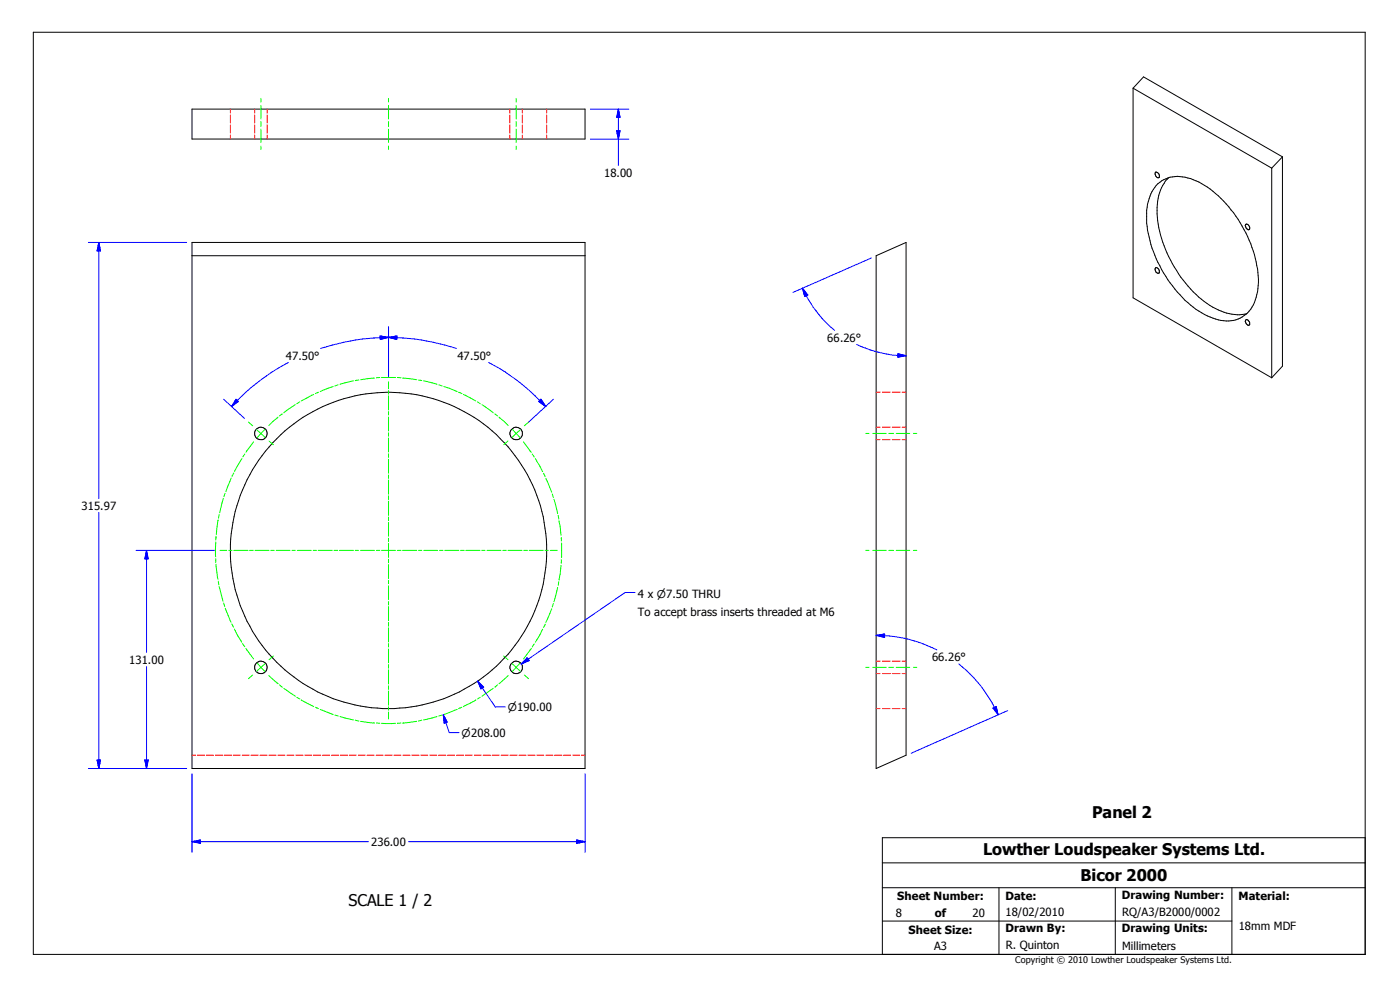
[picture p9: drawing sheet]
<svg xmlns="http://www.w3.org/2000/svg" width="420mm" height="297mm" viewBox="0 0 420 297" stroke-linecap="round" stroke-linejoin="round" font-family="sans-serif">
<g fill="none" stroke="#000" stroke-width=".3">
<path d="M10 9.7h399.4v276.3h-399.4zM57.6 32.7h117.8v9h-117.8zM339.8 26.4l3.1-3.4 41.7 24M339.8 26.4l41.5 24M339.8 26.4v62.9l41.5 23.9M346.5 51.6l1 .5 .1 1a.98 .98 0 0 1-1-.3 .98 .98 0 0 1-.1-1.1zM346.7 55.6a9.3 9.3 0 0 1 6.4-2.8 19.3 19.3 0 0 1 12.2 5.9 37.5 37.5 0 0 1 12.1 26 12.4 12.4 0 0 1-3.8 9.5 9.6 9.6 0 0 1-9.9 1.1 29.2 29.2 0 0 1-14.1-12.5 37.4 37.4 0 0 1-5.8-15.9 19.1 19.1 0 0 1 1-8.1l.6-1.4zM350.4 53.3a13.3 13.3 0 0 0-3.4 10.8 37.4 37.4 0 0 0 16.6 27.9 13.7 13.7 0 0 0 10.3 2M381.3 50.4v62.8M384.6 47l-3.3 3.4M384.6 47v62.7l-3.3 3.5M57.6 72.7h117.8v157.6h-117.8z"/>
<path d="M57.6 76.6h117.8M262.7 76.6l9-3.9v153.6l-9 4zM373.5 67.2a.99 .99 0 0 1 1.1 .5 .99 .99 0 0 1-.1 1.1 1.17 1.17 0 0 1-1-1.6zM346.5 80.4l.3-.2 .7 .5 .1 1a.94 .94 0 0 1-1-.2 .94 .94 0 0 1-.1-1.1zM373.7 95.8a1.26 1.26 0 0 1 .9 1.6 .99 .99 0 0 1-1-.5 .99 .99 0 0 1 .1-1.1zM264.6 258.6h144.8M409.4 251.1h-144.8v34.9M264.6 276h104.8M264.6 266h144.8M299.6 266v20M334.4 266v20M369.4 266v20"/>
<circle cx="78.2" cy="129.9" r="1.89"/>
<circle cx="154.8" cy="129.9" r="1.91"/>
<circle cx="116.5" cy="165" r="47.4"/>
<circle cx="78.2" cy="200" r="1.87"/>
<circle cx="154.8" cy="200" r="1.9"/>
</g>
<g fill="none" stroke="#f00" stroke-width=".3">
<path d="M69.1 32.7v1.2M69.1 34.5v2.3M69.1 37.4v2.5M76.4 32.7v1.2M76.4 34.5v2.3M76.4 37.4v2.5M80.1 32.7v1.2M80.1 34.5v2.3M80.1 37.4v2.5M152.9 32.7v1.2M152.9 34.5v2.3M152.9 37.4v2.5"/>
<path d="M156.6 32.7v1.2M156.6 34.5v2.3M156.6 37.4v2.5M163.9 32.7v1.2M163.9 34.5v2.3M163.9 37.4v2.5M69.1 40.5v1.2M76.4 40.5v1.2M80.1 40.5v1.2M152.9 40.5v1.2M156.6 40.5v1.2M163.9 40.5v1.2"/>
<path d="M262.7 117.5h1.2M264.6 117.5h2.4M267.5 117.5h2.4M270.5 117.5h1.2M262.7 131.8h1.2M262.7 128h1.2M264.6 131.8h2.4M264.6 128h2.4M267.5 131.8h2.4M267.5 128h2.4M270.5 131.8h1.2M270.5 128h1.2"/>
<path d="M262.7 198.1h1.2M264.6 198.1h2.4M267.5 198.1h2.4M270.5 198.1h1.2M262.7 201.9h1.2M262.7 212.4h1.2M264.6 201.9h2.4M264.6 212.4h2.4M267.5 201.9h2.4M267.5 212.4h2.4M270.5 201.9h1.2M270.5 212.4h1.2"/>
<path d="M57.6 226.3h1.1M59.2 226.3h2.2M61.9 226.3h2.1M64.6 226.3h2.1M67.2 226.3h2.2M69.9 226.3h2.2M72.6 226.3h2.2M75.3 226.3h2.2M78 226.3h2.1M80.6 226.3h2.2M83.3 226.3h2.1M86 226.3h2.1"/>
<path d="M88.6 226.3h2.2M91.4 226.3h2.1M94 226.3h2.2M96.7 226.3h2.1M99.4 226.3h2.1M102 226.3h2.2M104.7 226.3h2.1M107.4 226.3h2.2M110.1 226.3h2.1M112.8 226.3h2.1M115.4 226.3h2.2M118.1 226.3h2.1"/>
<path d="M120.8 226.3h2.1M123.4 226.3h2.2M126.2 226.3h2.1M128.9 226.3h2.1M131.5 226.3h2.2M134.2 226.3h2.1M136.9 226.3h2.1M139.5 226.3h2.1M142.2 226.3h2.2M144.9 226.3h2.2M147.6 226.3h2.1M150.3 226.3h2.1"/>
<path d="M152.9 226.3h2.2M155.6 226.3h2.1M158.2 226.3h2.2M161 226.3h2.1M163.7 226.3h2.1M166.3 226.3h2.2M169 226.3h2.1M171.7 226.3h2.1M174.3 226.3h1.1"/>
</g>
<g fill="none" stroke="#0f0" stroke-width=".3">
<path d="M78.2 29.5v1.1M78.2 31.6v4.1M78.2 36.4v1.5M78.2 38.7v4M116.5 29.5v1.1M116.5 31.6v4.1M116.5 36.4v1.5M116.5 38.7v4M154.8 29.5v1.1M154.8 31.6v4.1M154.8 36.4v1.5M154.8 38.7v4"/>
<path d="M78.2 43.8v1M116.5 43.8v1M154.8 43.8v1M94.1 118.2l-3.8 2M95.5 117.5l-.9 .5M99.9 115.8l-3.9 1.6M101.4 115.3l-1 .4M106 114.1l-4.1 1.1M107.6 113.9l-1.1 .2M112.3 113.3l-4.2 .5M113.9 113.1l-1 .1M114.4 113.1h4.2"/>
<path d="M116.5 114.4v2.1M116.5 117v1.1M116.5 118.6v4.3M119.1 113.1l1.1 .1M120.7 113.3l4.3 .5M125.5 113.9l1 .2M127 114.1l4.1 1.1M131.6 115.3l1 .4M133.1 115.8l4 1.6M137.5 117.5l1 .5M138.9 118.2l3.8 2M72.6 137.4l-2.2 3.8"/>
<path d="M73.4 136.1l-.6 .8M74.5 126.5l1.3 1.1M76 132.4l-2.3 3.2M77 128.8l1.2 1.1M78.2 129.9l1.3 1.2M78.2 129.9l-1.1 1.3M79.4 128.7l-1.2 1.2M80.7 132.2l1.3 1.1M83.4 125l-2.8 2.5M84.7 124.1l-.9 .5M88.6 121.3l-3.5 2.4M89.9 120.4l-.9 .6"/>
<path d="M116.5 123.4v1M116.5 125v4.1M116.5 129.7v1M116.5 131.2v4.3M116.5 136v1.1M116.5 137.6v4.2M143.2 120.4l.8 .6M144.5 121.3l3.4 2.4M148.4 124.1l.8 .5M149.6 125l2.8 2.5M152.3 132.2l-1.3 1.1M153.7 128.7l1.1 1.2"/>
<path d="M154.8 129.9l-1.2 1.2M154.8 129.9l1.2 1.3M156 128.8l-1.2 1.1M157 132.4l2.3 3.2M158.5 126.5l-1.3 1.1M159.6 136.1l.6 .9M160.5 137.4l2.2 3.9M259.6 129.9h1M261.7 129.9h4.1M266.5 129.9h1.5M268.7 129.9h4.1M273.9 129.9h1"/>
<path d="M65.4 155.8l-.5 4.4M65.7 154.2l-.2 1.1M67 149.4l-1.1 4.3M67.5 147.8l-.4 1.1M69.3 143.3l-1.6 4M70.1 141.7l-.5 1.1M116.5 142.3v1.1M116.5 143.9v4.2M116.5 148.6v1.1M116.5 150.2v4.2M116.5 155v1.1M116.5 156.6v4.1"/>
<path d="M163 141.8l.5 1M163.7 143.4l1.7 4.1M165.6 148l.3 1.1M166.1 149.6l1.1 4.3M167.4 154.4l.2 1.1M167.6 156.1l.6 4.4M64.7 162.4v4.5M64.7 167.4v1.2M64.8 160.7l-.1 1.1M64.8 169.1l.6 4.5M65.4 174.2l.2 1.1M65.7 175.8l1.2 4.4"/>
<path d="M66 164.9h2M68.6 164.9h1M70.1 164.9h4.2M74.8 164.9h1.1M76.5 164.9h4.2M81.2 164.9h1M82.8 164.9h4.2M87.5 164.9h1.1M89.2 164.9h4.1M93.9 164.9h1M95.4 164.9h4.3M100.2 164.9h1.1"/>
<path d="M101.8 164.9h4.2M106.5 164.9h1M108.1 164.9h4.2M112.9 164.9h1M114.4 164.9h4.2M116.5 161.3v1M116.5 162.8v4.3M116.5 167.6v1.1M116.5 169.2v4.2M116.5 173.9v1M116.5 175.5v4.2M119.1 164.9h1.1"/>
<path d="M120.7 164.9h4.3M125.5 164.9h1M127.1 164.9h4.1M131.8 164.9h1M133.3 164.9h4.3M138.1 164.9h1.1M139.7 164.9h4.2M144.4 164.9h1.1M146 164.9h4.2M150.8 164.9h1M152.3 164.9h4.2M157.1 164.9h1.1"/>
<path d="M158.7 164.9h4.2M163.4 164.9h1M165 164.9h2.1M167.2 176l-1.1 4.4M167.6 174.3l-.2 1.1M168.2 169.4l-.6 4.4M168.3 161.1v1.1M168.3 167.7v1.1M168.4 162.7v4.4M259.6 164.9h1M261.7 164.9h4.1M266.5 164.9h1.5"/>
<path d="M268.7 164.9h4.1M273.9 164.9h1M67.1 180.7l.3 1.1M67.6 182.3l1.7 4.2M69.5 187l.5 1M70.3 188.5l2.2 4M72.7 192.9l.7 .9M73.7 194.3l2.3 3.2M77.1 198.7l1.1 1.3M78.2 200l-1.2 1.2M78.2 200l1.2 1.2M79.5 198.9l-1.3 1.1"/>
<path d="M82 196.6l-1.3 1.1M116.5 180.3v1M116.5 181.8v4.2M116.5 186.5v1.1M116.5 188.1v4.3M116.5 192.9v1M116.5 194.5v4.1M116.5 199.2v1.1M151 196.6l1.3 1.1M153.6 198.9l2.4 2.3M156 198.7l-2.3 2.5M159.3 194.3l-2.3 3.2"/>
<path d="M160.2 193l-.6 .9M162.7 188.6l-2.2 3.9M163.5 187l-.5 1.1M165.4 182.5l-1.7 4M165.9 180.9l-.3 1M259.6 200h1M261.7 200h4.1M266.5 200h1.5M268.7 200h4.1M273.9 200h1M75.8 202.3l-1.3 1.1M80.6 202.5l2.8 2.4"/>
<path d="M83.8 205.2l.9 .7M85.1 206.3l3.5 2.3M89 209l.9 .5M90.3 209.7l3.8 2.1M94.6 211.9l.9 .5M96 212.6l3.9 1.5M100.4 214.3l1 .3M101.9 214.7l4.1 1M106.5 215.8l1.1 .3M108.1 216.2l4.2 .5M112.9 216.7l1 .1M114.4 216.8h4.2"/>
<path d="M116.5 200.8v4.2M116.5 205.5v1.1M116.5 207.1v4.2M116.5 211.9v1M116.5 213.4v2.1M120.2 216.7l-1.1 .1M125 216.2l-4.3 .5M126.5 215.8l-1 .3M131.1 214.7l-4.1 1M132.6 214.3l-1 .3M137.1 212.6l-4 1.5M138.5 211.9l-1 .5"/>
<path d="M142.7 209.7l-3.8 2.1M144 209l-.8 .5M147.9 206.3l-3.4 2.3M149.2 205.2l-.8 .7M152.4 202.5l-2.8 2.4M157.2 202.3l1.3 1.1"/>
</g>
<g fill="none" stroke="#00f" stroke-width=".3">
<path d="M177 32.7h11.6M184.9 39.2h1l-.5 2.5zM185.4 32.7v16.9M185.4 32.7l.5 2.5h-1zM177 41.7h11.6M26.5 72.7h29.5M29.6 72.7v76.7M29.6 72.7l.5 2.5h-1zM261.3 77.3l-23.6 10.3M116.5 98v14.8M240.6 86.4a35.2 35.2 0 0 0 9.7 12.6M240.6 86.4l1.6 2-.9 .4z"/>
<path d="M67.1 119.6l6.2 5.8M70.8 119.6l.7 .7-2.1 1.5zM86.4 108.6a62.7 62.7 0 0 0-17 13.2M114 100.7l2.5 .4-2.5 .6zM116.5 101.1a65.6 65.6 0 0 0-20.3 3.3M116.5 101.1a65.2 65.2 0 0 1 20.3 3.3M116.5 101.1l2.5-.4v1zM146.6 108.6a61.2 61.2 0 0 1 17.1 13.2M165.9 119.6l-7.4 6.9M256.9 103.2a35.4 35.4 0 0 0 14.8 3.4M269.2 106l2.5 .6-2.5 .4zM161.5 120.3l.7-.7 1.5 2.2z"/>
<path d="M29.6 153.6v76.7M40.8 164.9h23.5M43.9 164.9v30.6M43.9 164.9l.5 2.6h-1zM190.4 177.6h-2.9l-31.2 21.4M43.9 199.7v30.6M158.1 197.1l.6 .9-2.4 1zM158.4 197.5l-2.1 1.5M262.7 190.4a39 39 0 0 1 18.2 4.3M262.7 190.4l2.6-.4v1zM287.5 199a39.9 39.9 0 0 1 11.8 15.2M132.9 214.2l.8 2.4"/>
<path d="M132.9 214.2l1.2 2.2-.9 .4zM132.9 214.2l1.8 5.4h3M143.3 204.1l1.3 2.1M143.3 204.1l1.7 1.8-.8 .5zM143.3 204.1l5.2 7.8h3.1M297.8 212.2l.9-.4 .6 2.4zM302.2 213l-29 12.7M26.5 230.3h29.5M29.1 227.8h1l-.5 2.5zM43.4 227.8h1l-.5 2.5zM57.6 231.9v23.6M175.4 231.9v23.6"/>
<path d="M57.6 252.2h52.9M57.6 252.2l2.5-.5v1zM122.5 252.2h52.9M172.9 251.7l2.5 .5-2.5 .5z"/>
</g>
<g fill="#00f" stroke="#00f" stroke-width=".3">
<path d="M29.6 72.7l.5 2.5h-1z" fill-rule="evenodd"/>
<path d="M29.1 227.8h1l-.5 2.5z" fill-rule="evenodd"/>
<path d="M57.6 252.2l2.5-.5v1z" fill-rule="evenodd"/>
<path d="M172.9 251.7l2.5 .5-2.5 .5z" fill-rule="evenodd"/>
<path d="M43.4 227.8h1l-.5 2.5z" fill-rule="evenodd"/>
<path d="M43.9 164.9l.5 2.6h-1z" fill-rule="evenodd"/>
<path d="M70.8 119.6l.7 .7-2.1 1.5z" fill-rule="evenodd"/>
<path d="M114 100.7l2.5 .4-2.5 .6z" fill-rule="evenodd"/>
<path d="M116.5 101.1l2.5-.4v1z" fill-rule="evenodd"/>
<path d="M162.2 119.6l1.5 2.2-2.2-1.5z" fill-rule="evenodd"/>
<path d="M132.9 214.2l1.2 2.2-.9 .4z" fill-rule="evenodd"/>
<path d="M143.3 204.1l1.7 1.8-.8 .5z" fill-rule="evenodd"/>
<path d="M184.9 39.2h1l-.5 2.5z" fill-rule="evenodd"/>
<path d="M185.4 32.7l.5 2.5h-1z" fill-rule="evenodd"/>
<path d="M158.1 197.1l.6 .9-2.4 1z" fill-rule="evenodd"/>
<path d="M240.6 86.4l1.6 2-.9 .4z" fill-rule="evenodd"/>
<path d="M269.2 106l2.5 .6-2.5 .4z" fill-rule="evenodd"/>
<path d="M297.8 212.2l.9-.4 .6 2.4z" fill-rule="evenodd"/>
<path d="M262.7 190.4l2.6-.4v1z" fill-rule="evenodd"/>
</g>
<g font-size="4.8">
<text x="327.5" y="245.2">Panel 2</text>
<text x="294.8" y="256.2">Lowther Loudspeaker Systems Ltd.</text>
<text x="324" y="264.1">Bicor 2000</text>
<text x="104.5" y="271.5">SCALE 1 / 2</text>
</g>
<g font-size="3.4">
<text x="181.2" y="52.9">18.00</text>
<text x="85.7" y="107.8">47.50°</text>
<text x="137.2" y="107.8">47.50°</text>
<text x="248.1" y="102.4">66.26°</text>
<text x="24.5" y="152.8">315.97</text>
<text x="191.3" y="179.3">4 x ⌀7.50 THRU</text>
<text x="191.3" y="184.6">To accept brass inserts threaded at M6</text>
<text x="38.8" y="198.9">131.00</text>
<text x="279.5" y="198.1">66.26°</text>
<text x="111.3" y="253.5">236.00</text>
<text x="269.1" y="269.8">Sheet Number:</text>
<text x="301.5" y="269.8">Date:</text>
<text x="336.4" y="269.5">Drawing Number:</text>
<text x="371.3" y="269.8">Material:</text>
<text x="268.6" y="274.8">8</text>
<text x="280.3" y="274.8">of</text>
<text x="291.6" y="274.8">20</text>
<text x="301.5" y="274.6">18/02/2010</text>
<text x="336.5" y="274.5">RQ/A3/B2000/0002</text>
<text x="272.5" y="279.8">Sheet Size:</text>
<text x="301.5" y="279.4">Drawn By:</text>
<text x="336.4" y="279.4">Drawing Units:</text>
<text x="371.4" y="278.8">18mm MDF</text>
<text x="280.1" y="284.7">A3</text>
<text x="301.6" y="284.5">R. Quinton</text>
<text x="336.5" y="284.7">Millimeters</text>
</g>
<g font-size="3.2">
<text x="152.3" y="213.1">⌀190.00</text>
<text x="138.4" y="220.7">⌀208.00</text>
</g>
<text font-size="2.7" x="304.4" y="288.6">Copyright © 2010 Lowther Loudspeaker Systems Ltd.</text>
</svg>
